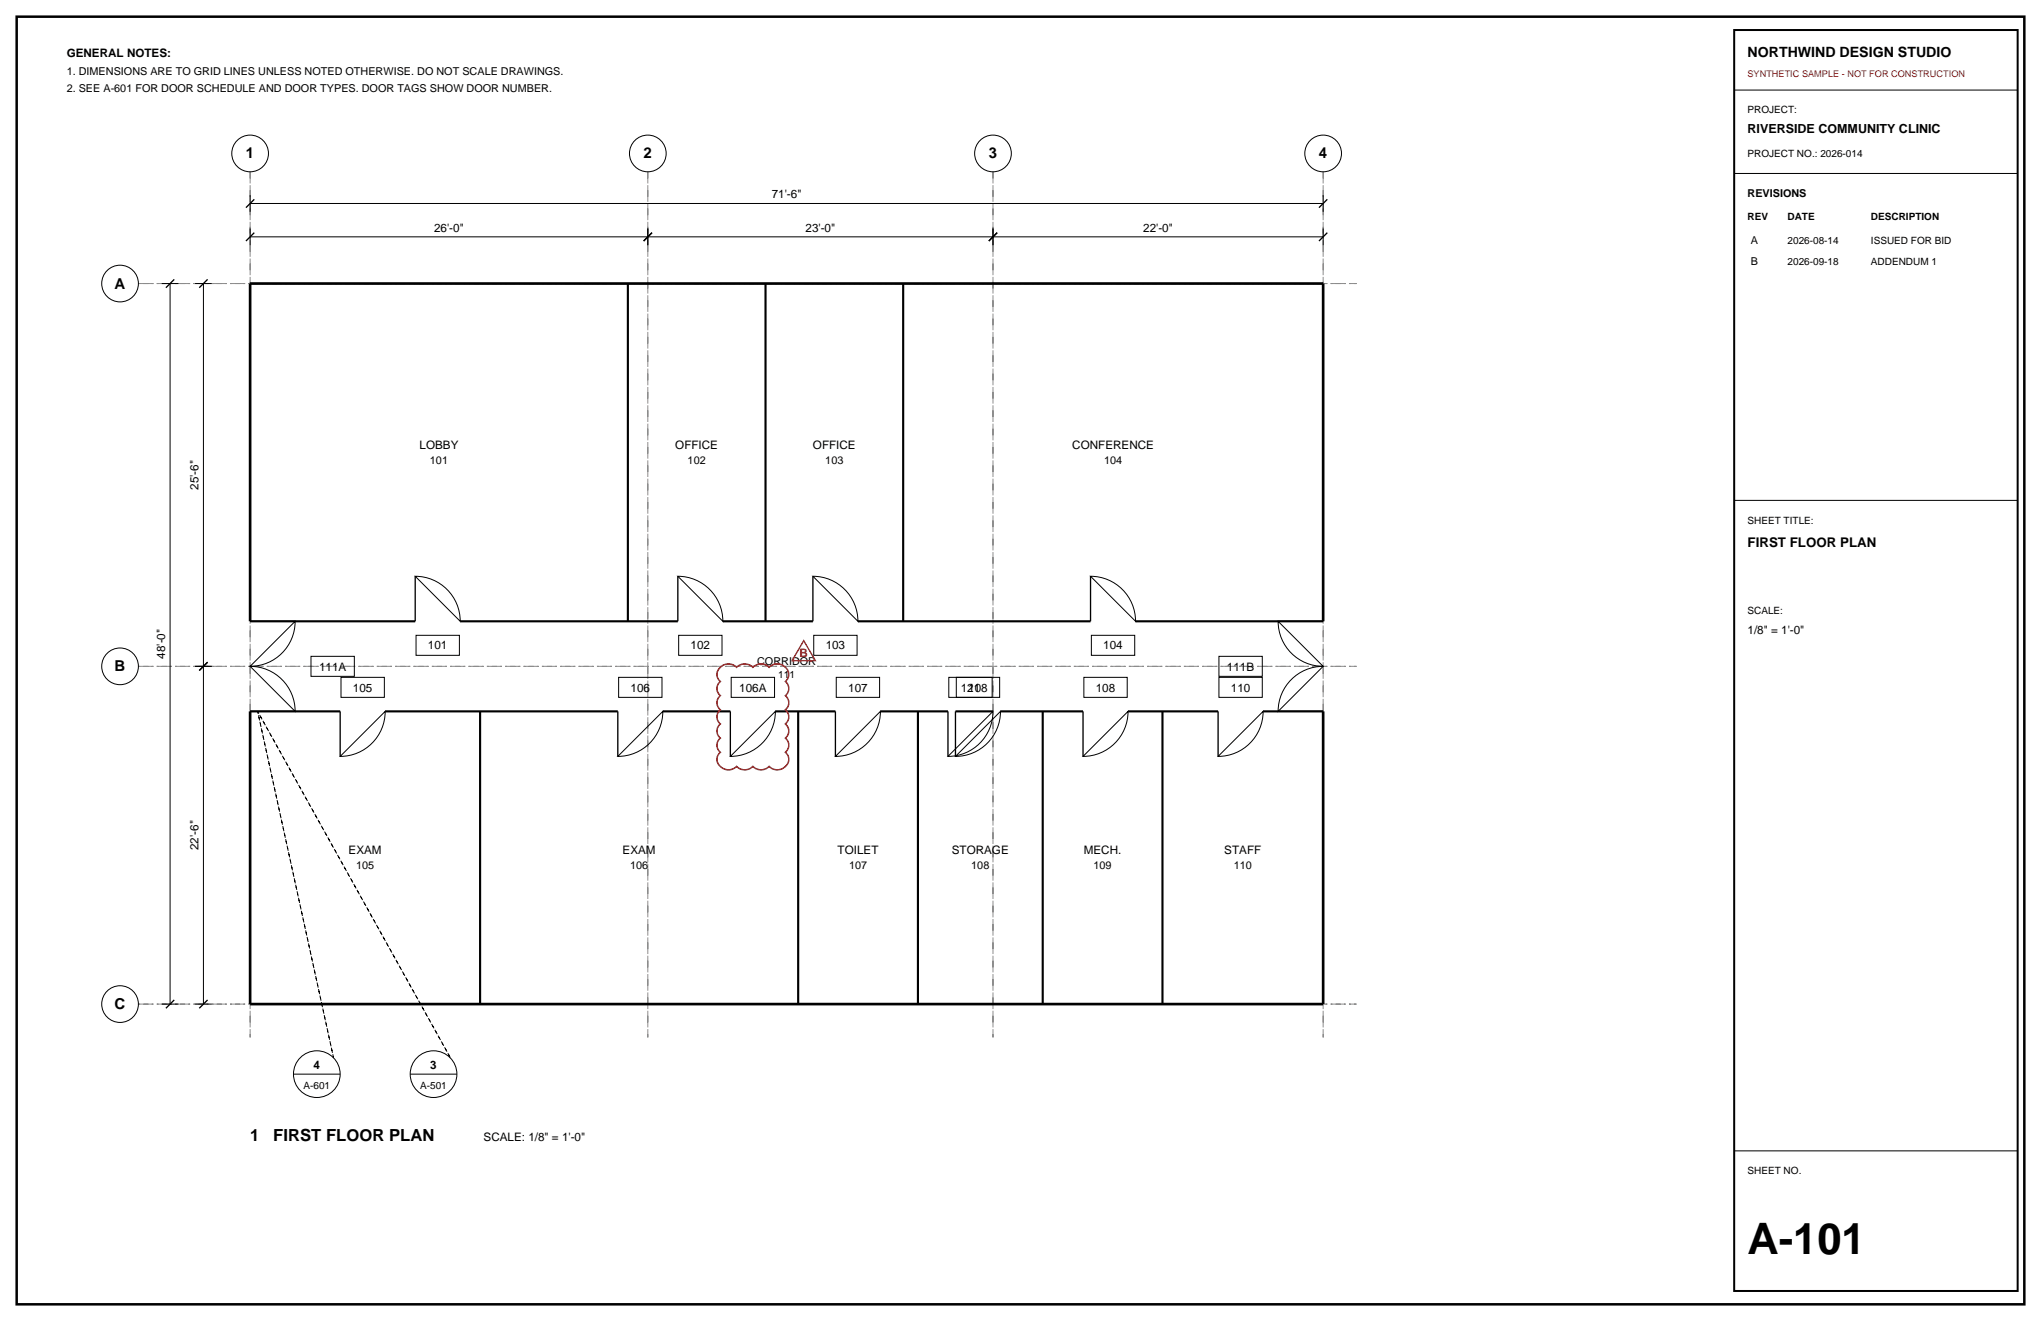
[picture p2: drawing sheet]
<svg xmlns="http://www.w3.org/2000/svg" width="432mm" height="279mm" viewBox="0 0 432 279" stroke-linecap="round" stroke-linejoin="round" font-family="sans-serif">
<path d="M3.5 3.5h424.8v272.4h-424.8z" fill="none" stroke="#000" stroke-width=".53"/>
<path d="M52.9 36.3v183.1zM137.1 36.3v183.1zM210.1 36.3v183.1zM279.9 36.3v183.1zM29.3 60h257.7zM29.3 140.9h257.7zM29.3 212.4h257.7z" fill="none" stroke="#8c8c8c" stroke-width=".21" stroke-dasharray="2.1 .7 .4 .7" stroke-linecap="butt"/>
<g fill="none" stroke="#000" stroke-width=".21">
<path d="M366.9 19.1h60zM366.9 36.7h60zM34.2 60h3.5zM36 60v152.4zM41.3 60h3.5zM43 60v80.9zM52.9 50.1h84.2zM52.9 48.3v3.6zM52.9 43h227zM52.9 41.3v3.5zM137.1 48.3v3.6zM137.1 50.1h73z"/>
<path d="M210.1 48.3v3.6zM210.1 50.1h69.8zM279.9 48.3v3.6zM279.9 41.3v3.5zM366.9 105.8h60zM62.4 131.4a9.5 9.5 0 0 1-9.5 9.5zM65.8 138.8h9.2v4.3h-9.2zM87.8 121.9a9.5 9.5 0 0 1 9.6 9.5zM88 134.4h9.2v4.2h-9.2zM143.4 121.9a9.5 9.5 0 0 1 9.5 9.5zM143.6 134.4h9.2v4.2h-9.2zM172 121.9a9.5 9.5 0 0 1 9.5 9.5z"/>
<path d="M172.2 134.4h9.1v4.2h-9.1zM230.7 121.9a9.5 9.5 0 0 1 9.5 9.5zM230.9 134.4h9.2v4.2h-9.2zM257.9 138.8h9.2v4.3h-9.2zM270.4 131.4l9.5 9.5a9.5 9.5 0 0 1-9.5-9.5zM41.3 140.9h3.5zM43 140.9v71.5zM52.9 140.9a9.5 9.5 0 0 1 9.5 9.6zM72.1 143.3h9.2v4.2h-9.2zM81.5 150.5a9.5 9.5 0 0 1-9.5 9.5zM130.9 143.3h9.2v4.2h-9.2zM140.2 150.5a9.5 9.5 0 0 1-9.5 9.5z"/>
<path d="M154.7 143.3h9.2v4.2h-9.2zM164 150.5a9.5 9.5 0 0 1-9.5 9.5zM176.9 143.3h9.2v4.2h-9.2zM186.3 150.5a9.5 9.5 0 0 1-9.6 9.5zM200.7 143.3h9.2v4.2h-9.2zM202.3 143.3h9.2v4.2h-9.2zM210.1 150.5a9.5 9.5 0 0 1-9.5 9.5zM211.7 150.5a9.5 9.5 0 0 1-9.6 9.5zM229.3 143.3h9.2v4.2h-9.2zM238.7 150.5a9.5 9.5 0 0 1-9.6 9.5zM257.9 143.3h9.2v4.2h-9.2zM267.2 150.5a9.5 9.5 0 0 1-9.5 9.5z"/>
<path d="M272.8 144.1a9.5 9.5 0 0 1 7.1-3.2l-9.5 9.6a9.5 9.5 0 0 1 2.4-6.4zM34.2 212.4h3.5zM41.3 212.4h3.5zM62.1 227.2h9.9zM86.8 227.2h9.9zM366.9 243.4h60z"/>
<circle cx="52.9" cy="32.5" r="3.9"/>
<circle cx="137.1" cy="32.5" r="3.9"/>
<circle cx="210.1" cy="32.5" r="3.9"/>
<circle cx="279.9" cy="32.5" r="3.9"/>
<circle cx="25.4" cy="60" r="3.9"/>
<circle cx="25.4" cy="140.9" r="3.9"/>
<circle cx="25.4" cy="212.4" r="3.9"/>
<circle cx="67" cy="227.2" r="4.9"/>
<circle cx="91.7" cy="227.2" r="4.9"/>
</g>
<g fill="none" stroke="#000" stroke-width=".28">
<path d="M52 51l1.8-1.8zM52 43.9l1.8-1.7zM136.2 51l1.7-1.8zM209.2 51l1.8-1.8zM279 51l1.8-1.8zM280.8 42.2l-1.8 1.7zM35.1 60.9l1.8-1.8zM42.2 60.9l1.7-1.8zM52.9 131.4h9.5zM87.8 121.9v9.5zM143.4 121.9v9.5zM172 121.9v9.5z"/>
<path d="M230.7 121.9v9.5zM270.4 131.4h9.5zM42.2 141.8l1.7-1.7zM52.9 150.5h9.5zM72 150.5v9.5zM130.7 150.5v9.5zM154.5 150.5v9.5zM176.7 150.5v9.5zM200.6 150.5v9.5zM202.1 150.5v9.5zM229.1 150.5v9.5zM257.7 150.5v9.5z"/>
<path d="M270.4 150.5h9.5zM36.9 211.5l-1.8 1.8zM43.9 211.5l-1.7 1.8z"/>
</g>
<path d="M52.9 60h227zM52.9 60v71.4zM279.9 60v71.4zM52.9 150.5v61.9zM279.9 150.5v61.9zM52.9 212.4h227z" fill="none" stroke="#000" stroke-width=".56"/>
<g fill="none" stroke="#000" stroke-width=".45">
<path d="M132.8 60v71.4zM162 60v71.4zM191.1 60v71.4zM52.9 131.4h34.9zM97.4 131.4h46zM152.9 131.4h19.1zM181.5 131.4h49.2zM240.2 131.4h39.7zM52.9 150.5h19.1zM81.5 150.5h49.2zM101.6 150.5v61.9zM140.2 150.5h14.3z"/>
<path d="M164 150.5h12.7zM168.9 150.5v61.9zM186.3 150.5h14.3zM194.2 150.5v61.9zM202.1 150.5h8zM211.7 150.5h17.4zM220.6 150.5v61.9zM238.7 150.5h19zM245.9 150.5v61.9zM267.2 150.5h12.7z"/>
</g>
<path d="M54.5 150.5l16.1 73.2zM54.5 150.5l40.7 73.2z" fill="none" stroke="#000" stroke-width=".21" stroke-dasharray=".7 .7" stroke-linecap="butt"/>
<path d="M366.9 6.4h60v266.6h-60z" fill="none" stroke="#000" stroke-width=".42"/>
<path d="M152.4 141.1a2.41 2.41 0 0 1 3.4 0 2.41 2.41 0 0 1 3.5 0 2.41 2.41 0 0 1 3.4 0 2.39 2.39 0 0 1 2.8-.4 2.39 2.39 0 0 1 1.3 2.5l-.6 .9a1.91 1.91 0 0 1 0 3 1.91 1.91 0 0 1 0 3 1.91 1.91 0 0 1 0 3 1.91 1.91 0 0 1 0 3 1.91 1.91 0 0 1 0 3 2.23 2.23 0 0 1 .2 2.8 2.23 2.23 0 0 1-2.8 .8l-.9-.6a2.41 2.41 0 0 1-3.4 0 2.41 2.41 0 0 1-3.5 0 2.39 2.39 0 0 1-2.7 .5 2.39 2.39 0 0 1-1.3-2.5l.6-1a1.91 1.91 0 0 1 0-3 1.91 1.91 0 0 1 0-3 1.91 1.91 0 0 1 0-3 1.91 1.91 0 0 1 0-3 1.91 1.91 0 0 1 0-3 1.91 1.91 0 0 1 0-3z" fill="none" stroke="#d90d0d" stroke-width=".32"/>
<path d="M170 135.5l2.5 4.2h-4.9z" fill="none" stroke="#d90d0d" stroke-width=".28"/>
<text font-size="9.2" x="369.7" y="265.3">A-101</text>
<g font-size="3.5">
<text x="52.9" y="241.3">1</text>
<text x="57.8" y="241.3">FIRST FLOOR PLAN</text>
</g>
<g font-size="3.2">
<text x="52" y="33.5">1</text>
<text x="136.2" y="33.5">2</text>
<text x="209.2" y="33.5">3</text>
<text x="279" y="33.5">4</text>
<text x="24.3" y="61">A</text>
<text x="24.3" y="142">B</text>
<text x="24.3" y="213.4">C</text>
</g>
<text font-size="3" x="369.7" y="12">NORTHWIND DESIGN STUDIO</text>
<text font-size="2.8" x="369.7" y="115.7">FIRST FLOOR PLAN</text>
<text font-size="2.6" x="369.7" y="28.2">RIVERSIDE COMMUNITY CLINIC</text>
<g font-size="2.5">
<text x="14.1" y="12">GENERAL NOTES:</text>
<text x="163.3" y="42">71'-6&quot;</text>
<text x="91.8" y="49">26'-0&quot;</text>
<text x="170.4" y="49">23'-0&quot;</text>
<text x="241.9" y="49">22'-0&quot;</text>
<text x="88.8" y="95">LOBBY</text>
<text x="142.9" y="95">OFFICE</text>
<text x="172" y="95">OFFICE</text>
<text x="226.9" y="95">CONFERENCE</text>
<text x="42" y="103.6" transform="rotate(-90 42 103.6)">25'-6&quot;</text>
<text x="90.5" y="137.4">101</text>
<text x="146.1" y="137.4">102</text>
<text x="174.7" y="137.4">103</text>
<text x="233.4" y="137.4">104</text>
<text x="369.7" y="134.1">1/8&quot; = 1'-0&quot;</text>
<text x="34.9" y="139.3" transform="rotate(-90 34.9 139.3)">48'-0&quot;</text>
<text x="67.5" y="141.8">111A</text>
<text x="259.6" y="141.8">111B</text>
<text x="74.7" y="146.3">105</text>
<text x="133.4" y="146.3">106</text>
<text x="156.4" y="146.3">106A</text>
<text x="179.4" y="146.3">107</text>
<text x="203.3" y="146.3">121</text>
<text x="204.8" y="146.3">108</text>
<text x="231.8" y="146.3">108</text>
<text x="260.4" y="146.3">110</text>
<text x="42" y="179.8" transform="rotate(-90 42 179.8)">22'-6&quot;</text>
<text x="73.7" y="180.7">EXAM</text>
<text x="131.7" y="180.7">EXAM</text>
<text x="177.2" y="180.7">TOILET</text>
<text x="201.4" y="180.7">STORAGE</text>
<text x="229.3" y="180.7">MECH.</text>
<text x="259" y="180.7">STAFF</text>
<text x="66.3" y="226.1">4</text>
<text x="91" y="226.1">3</text>
<text x="102.3" y="241.3">SCALE: 1/8&quot; = 1'-0&quot;</text>
</g>
<text font-size="2.5" fill="#d90d0d" x="169.1" y="139">B</text>
<g font-size="2.3">
<text x="14.1" y="15.9">1. DIMENSIONS ARE TO GRID LINES UNLESS NOTED OTHERWISE. DO NOT SCALE DRAWINGS.</text>
<text x="14.1" y="19.4">2. SEE A-601 FOR DOOR SCHEDULE AND DOOR TYPES. DOOR TAGS SHOW DOOR NUMBER.</text>
<text x="369.7" y="41.6">REVISIONS</text>
<text x="370.4" y="51.5">A</text>
<text x="370.4" y="56.1">B</text>
<text x="91" y="98.2">101</text>
<text x="145.5" y="98.2">102</text>
<text x="174.6" y="98.2">103</text>
<text x="233.6" y="98.2">104</text>
<text x="160.2" y="140.6">CORRIDOR</text>
<text x="75.3" y="183.9">105</text>
<text x="133.3" y="183.9">106</text>
<text x="179.6" y="183.9">107</text>
<text x="205.5" y="183.9">108</text>
<text x="231.4" y="183.9">109</text>
<text x="261" y="183.9">110</text>
</g>
<g font-size="2.1">
<text x="369.7" y="24">PROJECT:</text>
<text x="369.7" y="33.2">PROJECT NO.: 2026-014</text>
<text x="369.7" y="46.6">REV</text>
<text x="378.2" y="46.6">DATE</text>
<text x="395.8" y="46.6">DESCRIPTION</text>
<text x="378.2" y="51.5">2026-08-14</text>
<text x="395.8" y="51.5">ISSUED FOR BID</text>
<text x="378.2" y="56.1">2026-09-18</text>
<text x="395.8" y="56.1">ADDENDUM 1</text>
<text x="369.7" y="110.8">SHEET TITLE:</text>
<text x="369.7" y="129.8">SCALE:</text>
<text x="164.7" y="143.4">111</text>
<text x="64.2" y="230.4">A-601</text>
<text x="88.9" y="230.4">A-501</text>
<text x="369.7" y="248.4">SHEET NO.</text>
</g>
<text font-size="1.9" fill="#d90d0d" x="369.7" y="16.2">SYNTHETIC SAMPLE - NOT FOR CONSTRUCTION</text>
</svg>
